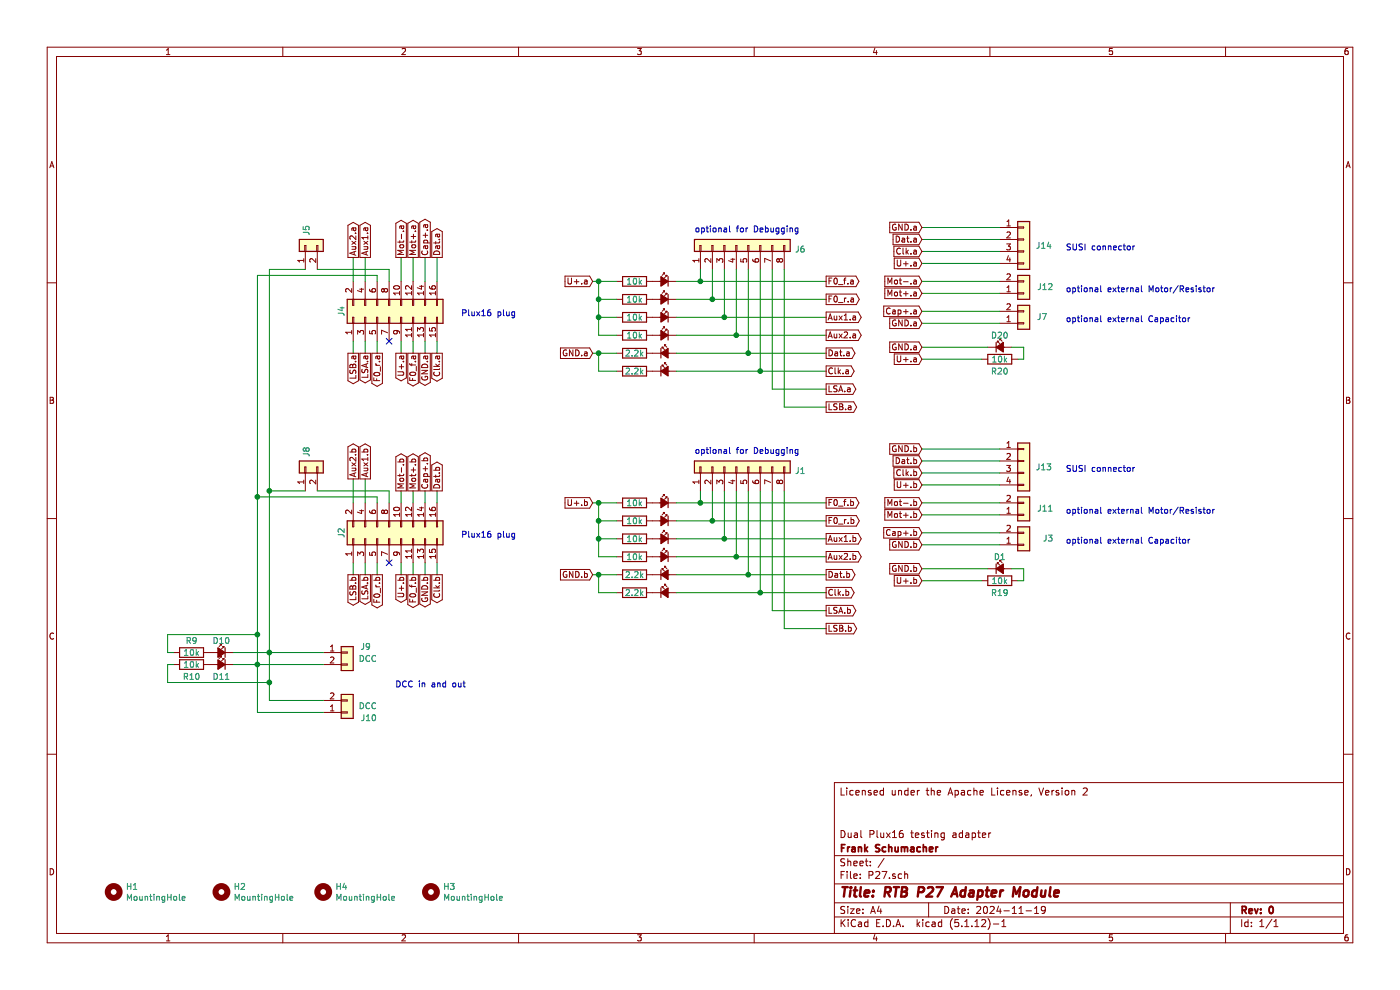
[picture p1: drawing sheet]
EESchema Schematic File Version 4
EELAYER 30 0
EELAYER END
$Descr A4 11693 8268
encoding utf-8
Sheet 1 1
Title "RTB P27 Adapter Module"
Date "2024-11-19"
Rev "0"
Comp "Frank Schumacher"
Comment1 "Dual Plux16 testing adapter"
Comment2 ""
Comment3 ""
Comment4 "Licensed under the Apache License, Version 2"
$EndDescr
$Comp
L Mechanical:MountingHole H4
U 1 1
P 2700 7450
F 0 "H4" H 2800 7496 50  0000 L CNN
F 1 "MountingHole" H 2800 7405 50  0000 L CNN
F 2 "MountingHole:MountingHole_3.2mm_M3_DIN965" H 2700 7450 50  0001 C CNN
F 3 "~" H 2700 7450 50  0001 C CNN
	1    2700 7450
	1    0    0    -1  
$EndComp
$Comp
L Mechanical:MountingHole H2
U 1 1
P 1850 7450
F 0 "H2" H 1950 7496 50  0000 L CNN
F 1 "MountingHole" H 1950 7405 50  0000 L CNN
F 2 "MountingHole:MountingHole_3.2mm_M3_DIN965" H 1850 7450 50  0001 C CNN
F 3 "~" H 1850 7450 50  0001 C CNN
	1    1850 7450
	1    0    0    -1  
$EndComp
$Comp
L Mechanical:MountingHole H1
U 1 1
P 950 7450
F 0 "H1" H 1050 7496 50  0000 L CNN
F 1 "MountingHole" H 1050 7405 50  0000 L CNN
F 2 "MountingHole:MountingHole_3.2mm_M3_DIN965" H 950 7450 50  0001 C CNN
F 3 "~" H 950 7450 50  0001 C CNN
	1    950  7450
	1    0    0    -1  
$EndComp
$Comp
L Mechanical:MountingHole H3
U 1 1
P 3600 7450
F 0 "H3" H 3700 7496 50  0000 L CNN
F 1 "MountingHole" H 3700 7405 50  0000 L CNN
F 2 "MountingHole:MountingHole_3.2mm_M3_DIN965" H 3600 7450 50  0001 C CNN
F 3 "~" H 3600 7450 50  0001 C CNN
	1    3600 7450
	1    0    0    -1  
$EndComp
$Comp
L Connector_Generic:Conn_01x02 J10
U 1 1
P 2900 5950
F 0 "J10" H 3150 6000 50  0000 R CNN
F 1 "DCC" H 3150 5900 50  0000 R CNN
F 2 "RTB:1725656" H 2900 5950 50  0001 C CNN
F 3 "~" H 2900 5950 50  0001 C CNN
	1    2900 5950
	1    0    0    1   
$EndComp
Wire Wire Line
	2700 5950 2150 5950
Wire Wire Line
	2150 5950 2150 5550
Wire Wire Line
	2700 5850 2250 5850
Wire Wire Line
	2250 5850 2250 5700
Wire Wire Line
	2700 5550 2150 5550
Connection ~ 2150 5550
Wire Wire Line
	2150 5550 2150 5300
Wire Wire Line
	2700 5450 2250 5450
Connection ~ 2250 5450
$Comp
L Device:LED_Small_ALT D3
U 1 1
P 5550 4200
F 0 "D3" H 5550 4435 50  0001 C CNN
F 1 "LED_Small_ALT" H 5550 4344 50  0001 C CNN
F 2 "LED_SMD:LED_0603_1608Metric" V 5550 4200 50  0001 C CNN
F 3 "~" V 5550 4200 50  0001 C CNN
	1    5550 4200
	-1   0    0    -1  
$EndComp
$Comp
L Device:LED_Small_ALT D2
U 1 1
P 5550 4350
F 0 "D2" H 5550 4585 50  0001 C CNN
F 1 "LED_Small_ALT" H 5550 4494 50  0001 C CNN
F 2 "LED_SMD:LED_0603_1608Metric" V 5550 4350 50  0001 C CNN
F 3 "~" V 5550 4350 50  0001 C CNN
	1    5550 4350
	-1   0    0    -1  
$EndComp
$Comp
L Device:R R2
U 1 1
P 5300 4200
F 0 "R2" V 5093 4200 50  0001 C CNN
F 1 "10k" V 5300 4200 50  0000 C CNN
F 2 "Resistor_SMD:R_0603_1608Metric" V 5230 4200 50  0001 C CNN
F 3 "~" H 5300 4200 50  0001 C CNN
	1    5300 4200
	0    1    1    0   
$EndComp
Wire Wire Line
	5650 4200 5850 4200
$Comp
L Device:R R1
U 1 1
P 5300 4350
F 0 "R1" V 5093 4350 50  0001 C CNN
F 1 "10k" V 5300 4350 50  0000 C CNN
F 2 "Resistor_SMD:R_0603_1608Metric" V 5230 4350 50  0001 C CNN
F 3 "~" H 5300 4350 50  0001 C CNN
	1    5300 4350
	0    1    1    0   
$EndComp
Wire Wire Line
	5650 4350 5950 4350
$Comp
L Device:R R8
U 1 1
P 5300 2350
F 0 "R8" V 5093 2350 50  0001 C CNN
F 1 "10k" V 5300 2350 50  0000 C CNN
F 2 "Resistor_SMD:R_0603_1608Metric" V 5230 2350 50  0001 C CNN
F 3 "~" H 5300 2350 50  0001 C CNN
	1    5300 2350
	0    1    1    0   
$EndComp
$Comp
L Device:R R7
U 1 1
P 5300 2500
F 0 "R7" V 5093 2500 50  0001 C CNN
F 1 "10k" V 5300 2500 50  0000 C CNN
F 2 "Resistor_SMD:R_0603_1608Metric" V 5230 2500 50  0001 C CNN
F 3 "~" H 5300 2500 50  0001 C CNN
	1    5300 2500
	0    1    1    0   
$EndComp
$Comp
L Device:LED_Small_ALT D9
U 1 1
P 5550 2350
F 0 "D9" H 5550 2585 50  0001 C CNN
F 1 "LED_Small_ALT" H 5550 2494 50  0001 C CNN
F 2 "LED_SMD:LED_0603_1608Metric" V 5550 2350 50  0001 C CNN
F 3 "~" V 5550 2350 50  0001 C CNN
	1    5550 2350
	-1   0    0    -1  
$EndComp
$Comp
L Device:LED_Small_ALT D8
U 1 1
P 5550 2500
F 0 "D8" H 5550 2735 50  0001 C CNN
F 1 "LED_Small_ALT" H 5550 2644 50  0001 C CNN
F 2 "LED_SMD:LED_0603_1608Metric" V 5550 2500 50  0001 C CNN
F 3 "~" V 5550 2500 50  0001 C CNN
	1    5550 2500
	-1   0    0    -1  
$EndComp
$Comp
L Connector_Generic:Conn_01x02 J5
U 1 1
P 2550 2050
F 0 "J5" H 2630 2042 50  0000 L CNN
F 1 "Conn_01x02" H 2630 1951 50  0001 L CNN
F 2 "Connector_PinHeader_2.54mm:PinHeader_1x02_P2.54mm_Vertical" H 2550 2050 50  0001 C CNN
F 3 "~" H 2550 2050 50  0001 C CNN
	1    2550 2050
	0    -1   -1   0   
$EndComp
$Comp
L Connector_Generic:Conn_01x02 J9
U 1 1
P 2900 5450
F 0 "J9" H 3100 5500 50  0000 R CNN
F 1 "DCC" H 3150 5400 50  0000 R CNN
F 2 "RTB:1725656" H 2900 5450 50  0001 C CNN
F 3 "~" H 2900 5450 50  0001 C CNN
	1    2900 5450
	1    0    0    -1  
$EndComp
$Comp
L Device:LED_Small_ALT D11
U 1 1
P 1850 5550
F 0 "D11" H 1850 5450 50  0000 C CNN
F 1 "LED_Small_ALT" H 1850 5694 50  0001 C CNN
F 2 "LED_SMD:LED_0603_1608Metric" V 1850 5550 50  0001 C CNN
F 3 "~" V 1850 5550 50  0001 C CNN
	1    1850 5550
	-1   0    0    -1  
$EndComp
$Comp
L Device:LED_Small_ALT D10
U 1 1
P 1850 5450
F 0 "D10" H 1850 5550 50  0000 C CNN
F 1 "LED_Small_ALT" H 1850 5594 50  0001 C CNN
F 2 "LED_SMD:LED_0603_1608Metric" V 1850 5450 50  0001 C CNN
F 3 "~" V 1850 5450 50  0001 C CNN
	1    1850 5450
	-1   0    0    -1  
$EndComp
$Comp
L Device:R R10
U 1 1
P 1600 5550
F 0 "R10" V 1700 5550 50  0000 C CNN
F 1 "10k" V 1600 5550 50  0000 C CNN
F 2 "Resistor_SMD:R_0603_1608Metric" V 1530 5550 50  0001 C CNN
F 3 "~" H 1600 5550 50  0001 C CNN
	1    1600 5550
	0    1    1    0   
$EndComp
$Comp
L Device:R R9
U 1 1
P 1600 5450
F 0 "R9" V 1500 5450 50  0000 C CNN
F 1 "10k" V 1600 5450 50  0000 C CNN
F 2 "Resistor_SMD:R_0603_1608Metric" V 1530 5450 50  0001 C CNN
F 3 "~" H 1600 5450 50  0001 C CNN
	1    1600 5450
	0    1    1    0   
$EndComp
Wire Wire Line
	1950 5550 2150 5550
Wire Wire Line
	1450 5550 1400 5550
Wire Wire Line
	1400 5550 1400 5700
Wire Wire Line
	1400 5700 2250 5700
Connection ~ 2250 5700
Wire Wire Line
	2250 5700 2250 5450
Wire Wire Line
	1450 5450 1400 5450
Wire Wire Line
	1400 5450 1400 5300
Wire Wire Line
	1400 5300 2150 5300
Connection ~ 2150 5300
Wire Wire Line
	1950 5450 2250 5450
Text GLabel 3450 4100 1    50   Output ~ 0
Mot+.b
Text GLabel 3050 4000 1    50   Output ~ 0
Aux1.b
Text GLabel 3650 4100 1    50   Output ~ 0
Dat.b
Text GLabel 3550 4800 3    50   Output ~ 0
GND.b
Text GLabel 3350 4800 3    50   Output ~ 0
U+.b
Text GLabel 2950 4800 3    50   Output ~ 0
LSB.b
Text GLabel 3450 4800 3    50   Output ~ 0
F0_f.b
Text GLabel 3350 4100 1    50   Output ~ 0
Mot-.b
Text GLabel 2950 4000 1    50   Output ~ 0
Aux2.b
Text GLabel 3650 4800 3    50   Output ~ 0
Clk.b
Text GLabel 3550 4100 1    50   Output ~ 0
Cap+.b
Text GLabel 3050 4800 3    50   Output ~ 0
LSA.b
Text GLabel 3150 4800 3    50   Output ~ 0
F0_r.b
Wire Wire Line
	3650 4200 3650 4100
Wire Wire Line
	2950 4000 2950 4200
Wire Wire Line
	3050 4000 3050 4200
Wire Wire Line
	3350 4100 3350 4200
Wire Wire Line
	3450 4100 3450 4200
Wire Wire Line
	3550 4100 3550 4200
Wire Wire Line
	3650 4800 3650 4700
Wire Wire Line
	3550 4700 3550 4800
Wire Wire Line
	3450 4800 3450 4700
Wire Wire Line
	3350 4700 3350 4800
Wire Wire Line
	3150 4700 3150 4800
Wire Wire Line
	3050 4800 3050 4700
Wire Wire Line
	2950 4700 2950 4800
Text GLabel 7700 4300 0    50   Input ~ 0
Mot+.b
Text GLabel 7700 4200 0    50   Input ~ 0
Mot-.b
$Comp
L Connector_Generic:Conn_01x02 J11
U 1 1
P 8550 4300
F 0 "J11" H 8800 4250 50  0000 R CNN
F 1 "Conn_01x03_Male" H 9350 4250 50  0001 R CNN
F 2 "RTB:1725656" H 8550 4300 50  0001 C CNN
F 3 "~" H 8550 4300 50  0001 C CNN
	1    8550 4300
	1    0    0    1   
$EndComp
Wire Wire Line
	7700 4200 8350 4200
Wire Wire Line
	7700 4300 8350 4300
Text GLabel 6900 4350 2    50   Output ~ 0
F0_r.b
Text GLabel 6900 4200 2    50   Output ~ 0
F0_f.b
$Comp
L Device:LED_Small_ALT D4
U 1 1
P 5550 4500
F 0 "D4" H 5550 4735 50  0001 C CNN
F 1 "LED_Small_ALT" H 5550 4644 50  0001 C CNN
F 2 "LED_SMD:LED_0603_1608Metric" V 5550 4500 50  0001 C CNN
F 3 "~" V 5550 4500 50  0001 C CNN
	1    5550 4500
	-1   0    0    -1  
$EndComp
$Comp
L Device:R R3
U 1 1
P 5300 4500
F 0 "R3" V 5093 4500 50  0001 C CNN
F 1 "10k" V 5300 4500 50  0000 C CNN
F 2 "Resistor_SMD:R_0603_1608Metric" V 5230 4500 50  0001 C CNN
F 3 "~" H 5300 4500 50  0001 C CNN
	1    5300 4500
	0    1    1    0   
$EndComp
Wire Wire Line
	5650 4500 6050 4500
Text GLabel 6900 4500 2    50   Output ~ 0
Aux1.b
$Comp
L Device:LED_Small_ALT D5
U 1 1
P 5550 4650
F 0 "D5" H 5550 4885 50  0001 C CNN
F 1 "LED_Small_ALT" H 5550 4794 50  0001 C CNN
F 2 "LED_SMD:LED_0603_1608Metric" V 5550 4650 50  0001 C CNN
F 3 "~" V 5550 4650 50  0001 C CNN
	1    5550 4650
	-1   0    0    -1  
$EndComp
$Comp
L Device:LED_Small_ALT D12
U 1 1
P 5550 4800
F 0 "D12" H 5550 5035 50  0001 C CNN
F 1 "LED_Small_ALT" H 5550 4944 50  0001 C CNN
F 2 "LED_SMD:LED_0603_1608Metric" V 5550 4800 50  0001 C CNN
F 3 "~" V 5550 4800 50  0001 C CNN
	1    5550 4800
	1    0    0    -1  
$EndComp
$Comp
L Device:R R4
U 1 1
P 5300 4650
F 0 "R4" V 5093 4650 50  0001 C CNN
F 1 "10k" V 5300 4650 50  0000 C CNN
F 2 "Resistor_SMD:R_0603_1608Metric" V 5230 4650 50  0001 C CNN
F 3 "~" H 5300 4650 50  0001 C CNN
	1    5300 4650
	0    1    1    0   
$EndComp
Wire Wire Line
	5650 4650 6150 4650
$Comp
L Device:R R11
U 1 1
P 5300 4800
F 0 "R11" V 5093 4800 50  0001 C CNN
F 1 "2.2k" V 5300 4800 50  0000 C CNN
F 2 "Resistor_SMD:R_0603_1608Metric" V 5230 4800 50  0001 C CNN
F 3 "~" H 5300 4800 50  0001 C CNN
	1    5300 4800
	0    1    1    0   
$EndComp
Wire Wire Line
	5650 4800 6250 4800
Text GLabel 6900 4800 2    50   Output ~ 0
Dat.b
Text GLabel 6900 4650 2    50   Output ~ 0
Aux2.b
$Comp
L Device:LED_Small_ALT D13
U 1 1
P 5550 4950
F 0 "D13" H 5550 5185 50  0001 C CNN
F 1 "LED_Small_ALT" H 5550 5094 50  0001 C CNN
F 2 "LED_SMD:LED_0603_1608Metric" V 5550 4950 50  0001 C CNN
F 3 "~" V 5550 4950 50  0001 C CNN
	1    5550 4950
	1    0    0    -1  
$EndComp
$Comp
L Device:R R12
U 1 1
P 5300 4950
F 0 "R12" V 5093 4950 50  0001 C CNN
F 1 "2.2k" V 5300 4950 50  0000 C CNN
F 2 "Resistor_SMD:R_0603_1608Metric" V 5230 4950 50  0001 C CNN
F 3 "~" H 5300 4950 50  0001 C CNN
	1    5300 4950
	0    1    1    0   
$EndComp
Wire Wire Line
	5650 4950 6350 4950
Text GLabel 6900 4950 2    50   Output ~ 0
Clk.b
Wire Wire Line
	5150 4350 5000 4350
Wire Wire Line
	5000 4350 5000 4200
Wire Wire Line
	5000 4200 5150 4200
Wire Wire Line
	5150 4500 5000 4500
Wire Wire Line
	5000 4500 5000 4650
Wire Wire Line
	5150 4950 5000 4950
Wire Wire Line
	5150 4800 5000 4800
Wire Wire Line
	5000 4800 5000 4950
Wire Wire Line
	5150 4650 5000 4650
$Comp
L Connector_Generic:Conn_01x02 J8
U 1 1
P 2550 3900
F 0 "J8" H 2630 3892 50  0000 L CNN
F 1 "Conn_01x02" H 2630 3801 50  0001 L CNN
F 2 "Connector_PinHeader_2.54mm:PinHeader_1x02_P2.54mm_Vertical" H 2550 3900 50  0001 C CNN
F 3 "~" H 2550 3900 50  0001 C CNN
	1    2550 3900
	0    -1   -1   0   
$EndComp
$Comp
L Connector_Generic:Conn_01x02 J12
U 1 1
P 8550 2450
F 0 "J12" H 8800 2400 50  0000 R CNN
F 1 "Conn_01x03_Male" H 9350 2400 50  0001 R CNN
F 2 "RTB:1725656" H 8550 2450 50  0001 C CNN
F 3 "~" H 8550 2450 50  0001 C CNN
	1    8550 2450
	1    0    0    1   
$EndComp
$Comp
L Connector_Generic:Conn_01x08 J1
U 1 1
P 6150 3900
F 0 "J1" V 6114 3412 50  0000 R CNN
F 1 "Conn_01x08" V 6023 3412 50  0001 R CNN
F 2 "Connector_PinSocket_2.54mm:PinSocket_2x04_P2.54mm_Vertical" H 6150 3900 50  0001 C CNN
F 3 "~" H 6150 3900 50  0001 C CNN
	1    6150 3900
	0    -1   -1   0   
$EndComp
Wire Wire Line
	5850 4100 5850 4200
Connection ~ 5850 4200
Wire Wire Line
	5850 4200 6900 4200
Wire Wire Line
	5950 4100 5950 4350
Connection ~ 5950 4350
Wire Wire Line
	5950 4350 6900 4350
Wire Wire Line
	6050 4100 6050 4500
Connection ~ 6050 4500
Wire Wire Line
	6050 4500 6900 4500
Wire Wire Line
	6150 4100 6150 4650
Connection ~ 6150 4650
Wire Wire Line
	6150 4650 6900 4650
Wire Wire Line
	6250 4800 6250 4100
Connection ~ 6250 4800
Wire Wire Line
	6250 4800 6900 4800
Wire Wire Line
	6350 4100 6350 4950
Connection ~ 6350 4950
Wire Wire Line
	6350 4950 6900 4950
Wire Wire Line
	6450 5100 6450 4100
Wire Wire Line
	6550 4100 6550 5250
Wire Wire Line
	6550 5250 6900 5250
Text GLabel 4950 4200 0    50   Input ~ 0
U+.b
Wire Wire Line
	4950 4200 5000 4200
Connection ~ 5000 4500
Text GLabel 4950 4800 0    50   Input ~ 0
GND.b
Wire Wire Line
	4950 4800 5000 4800
Connection ~ 5000 4800
Wire Wire Line
	5000 4350 5000 4500
Connection ~ 5000 4350
Connection ~ 5000 4200
$Comp
L Connector_Generic:Conn_01x02 J3
U 1 1
P 8550 4550
F 0 "J3" H 8800 4500 50  0000 R CNN
F 1 "Conn_01x03_Male" H 9350 4500 50  0001 R CNN
F 2 "Connector_PinSocket_2.54mm:PinSocket_1x02_P2.54mm_Vertical" H 8550 4550 50  0001 C CNN
F 3 "~" H 8550 4550 50  0001 C CNN
	1    8550 4550
	1    0    0    1   
$EndComp
Text GLabel 7700 4550 0    50   Input ~ 0
GND.b
Wire Wire Line
	5650 2350 5850 2350
Wire Wire Line
	5650 2500 5950 2500
Text GLabel 3450 2150 1    50   Output ~ 0
Mot+.a
Text GLabel 3050 2150 1    50   Output ~ 0
Aux1.a
Text GLabel 3650 2150 1    50   Output ~ 0
Dat.a
Text GLabel 3550 2950 3    50   Output ~ 0
GND.a
Text GLabel 3350 2950 3    50   Output ~ 0
U+.a
Text GLabel 2950 2950 3    50   Output ~ 0
LSB.a
Text GLabel 3450 2950 3    50   Output ~ 0
F0_f.a
Text GLabel 3350 2150 1    50   Output ~ 0
Mot-.a
Text GLabel 2950 2150 1    50   Output ~ 0
Aux2.a
Text GLabel 3650 2950 3    50   Output ~ 0
Clk.a
Text GLabel 3550 2150 1    50   Output ~ 0
Cap+.a
Text GLabel 3050 2950 3    50   Output ~ 0
LSA.a
Wire Wire Line
	3250 2250 3250 2350
Wire Wire Line
	3650 2950 3650 2850
Wire Wire Line
	3550 2850 3550 2950
Wire Wire Line
	3450 2950 3450 2850
Wire Wire Line
	3350 2850 3350 2950
Wire Wire Line
	3150 2850 3150 2950
Wire Wire Line
	3050 2950 3050 2850
Wire Wire Line
	2950 2850 2950 2950
Text GLabel 7700 2450 0    50   Input ~ 0
Mot+.a
Text GLabel 7700 2350 0    50   Input ~ 0
Mot-.a
Wire Wire Line
	7700 2350 8350 2350
Wire Wire Line
	7700 2450 8350 2450
Text GLabel 6900 2500 2    50   Output ~ 0
F0_r.a
Text GLabel 6900 2350 2    50   Output ~ 0
F0_f.a
$Comp
L Device:LED_Small_ALT D6
U 1 1
P 5550 2650
F 0 "D6" H 5550 2885 50  0001 C CNN
F 1 "LED_Small_ALT" H 5550 2794 50  0001 C CNN
F 2 "LED_SMD:LED_0603_1608Metric" V 5550 2650 50  0001 C CNN
F 3 "~" V 5550 2650 50  0001 C CNN
	1    5550 2650
	-1   0    0    -1  
$EndComp
$Comp
L Device:R R5
U 1 1
P 5300 2650
F 0 "R5" V 5093 2650 50  0001 C CNN
F 1 "10k" V 5300 2650 50  0000 C CNN
F 2 "Resistor_SMD:R_0603_1608Metric" V 5230 2650 50  0001 C CNN
F 3 "~" H 5300 2650 50  0001 C CNN
	1    5300 2650
	0    1    1    0   
$EndComp
Wire Wire Line
	5650 2650 6050 2650
Text GLabel 6900 2650 2    50   Output ~ 0
Aux1.a
$Comp
L Device:LED_Small_ALT D7
U 1 1
P 5550 2800
F 0 "D7" H 5550 3035 50  0001 C CNN
F 1 "LED_Small_ALT" H 5550 2944 50  0001 C CNN
F 2 "LED_SMD:LED_0603_1608Metric" V 5550 2800 50  0001 C CNN
F 3 "~" V 5550 2800 50  0001 C CNN
	1    5550 2800
	-1   0    0    -1  
$EndComp
$Comp
L Device:LED_Small_ALT D16
U 1 1
P 5550 2950
F 0 "D16" H 5550 3185 50  0001 C CNN
F 1 "LED_Small_ALT" H 5550 3094 50  0001 C CNN
F 2 "LED_SMD:LED_0603_1608Metric" V 5550 2950 50  0001 C CNN
F 3 "~" V 5550 2950 50  0001 C CNN
	1    5550 2950
	1    0    0    -1  
$EndComp
$Comp
L Device:R R6
U 1 1
P 5300 2800
F 0 "R6" V 5093 2800 50  0001 C CNN
F 1 "10k" V 5300 2800 50  0000 C CNN
F 2 "Resistor_SMD:R_0603_1608Metric" V 5230 2800 50  0001 C CNN
F 3 "~" H 5300 2800 50  0001 C CNN
	1    5300 2800
	0    1    1    0   
$EndComp
Wire Wire Line
	5650 2800 6150 2800
$Comp
L Device:R R15
U 1 1
P 5300 2950
F 0 "R15" V 5093 2950 50  0001 C CNN
F 1 "2.2k" V 5300 2950 50  0000 C CNN
F 2 "Resistor_SMD:R_0603_1608Metric" V 5230 2950 50  0001 C CNN
F 3 "~" H 5300 2950 50  0001 C CNN
	1    5300 2950
	0    1    1    0   
$EndComp
Wire Wire Line
	5650 2950 6250 2950
Text GLabel 6900 2950 2    50   Output ~ 0
Dat.a
Text GLabel 6900 2800 2    50   Output ~ 0
Aux2.a
$Comp
L Device:LED_Small_ALT D17
U 1 1
P 5550 3100
F 0 "D17" H 5550 3335 50  0001 C CNN
F 1 "LED_Small_ALT" H 5550 3244 50  0001 C CNN
F 2 "LED_SMD:LED_0603_1608Metric" V 5550 3100 50  0001 C CNN
F 3 "~" V 5550 3100 50  0001 C CNN
	1    5550 3100
	1    0    0    -1  
$EndComp
$Comp
L Device:R R16
U 1 1
P 5300 3100
F 0 "R16" V 5093 3100 50  0001 C CNN
F 1 "2.2k" V 5300 3100 50  0000 C CNN
F 2 "Resistor_SMD:R_0603_1608Metric" V 5230 3100 50  0001 C CNN
F 3 "~" H 5300 3100 50  0001 C CNN
	1    5300 3100
	0    1    1    0   
$EndComp
Wire Wire Line
	5650 3100 6350 3100
Text GLabel 6900 3100 2    50   Output ~ 0
Clk.a
Text GLabel 6900 3250 2    50   Output ~ 0
LSA.a
Text GLabel 6900 3400 2    50   Output ~ 0
LSB.a
Wire Wire Line
	5150 2500 5000 2500
Wire Wire Line
	5000 2500 5000 2350
Wire Wire Line
	5000 2350 5150 2350
Wire Wire Line
	5150 2650 5000 2650
Wire Wire Line
	5000 2650 5000 2800
Wire Wire Line
	5150 3100 5000 3100
Wire Wire Line
	5150 2950 5000 2950
Wire Wire Line
	5000 2950 5000 3100
Wire Wire Line
	5150 2800 5000 2800
$Comp
L Connector_Generic:Conn_01x08 J6
U 1 1
P 6150 2050
F 0 "J6" V 6114 1562 50  0000 R CNN
F 1 "Conn_01x08" V 6023 1562 50  0001 R CNN
F 2 "Connector_PinSocket_2.54mm:PinSocket_2x04_P2.54mm_Vertical" H 6150 2050 50  0001 C CNN
F 3 "~" H 6150 2050 50  0001 C CNN
	1    6150 2050
	0    -1   -1   0   
$EndComp
Wire Wire Line
	5850 2250 5850 2350
Connection ~ 5850 2350
Wire Wire Line
	5850 2350 6900 2350
Wire Wire Line
	5950 2250 5950 2500
Connection ~ 5950 2500
Wire Wire Line
	5950 2500 6900 2500
Wire Wire Line
	6050 2250 6050 2650
Connection ~ 6050 2650
Wire Wire Line
	6050 2650 6900 2650
Wire Wire Line
	6150 2250 6150 2800
Connection ~ 6150 2800
Wire Wire Line
	6150 2800 6900 2800
Wire Wire Line
	6250 2950 6250 2250
Connection ~ 6250 2950
Wire Wire Line
	6250 2950 6900 2950
Wire Wire Line
	6350 2250 6350 3100
Connection ~ 6350 3100
Wire Wire Line
	6350 3100 6900 3100
Wire Wire Line
	6450 3250 6450 2250
Wire Wire Line
	6450 3250 6900 3250
Wire Wire Line
	6550 2250 6550 3400
Wire Wire Line
	6550 3400 6900 3400
Text GLabel 4950 2350 0    50   Input ~ 0
U+.a
Wire Wire Line
	4950 2350 5000 2350
Connection ~ 5000 2650
Text GLabel 4950 2950 0    50   Input ~ 0
GND.a
Wire Wire Line
	4950 2950 5000 2950
Connection ~ 5000 2950
Wire Wire Line
	5000 2500 5000 2650
Connection ~ 5000 2500
Connection ~ 5000 2350
$Comp
L Connector_Generic:Conn_01x02 J7
U 1 1
P 8550 2700
F 0 "J7" H 8750 2650 50  0000 R CNN
F 1 "Conn_01x03_Male" H 9350 2650 50  0001 R CNN
F 2 "Connector_PinSocket_2.54mm:PinSocket_1x02_P2.54mm_Vertical" H 8550 2700 50  0001 C CNN
F 3 "~" H 8550 2700 50  0001 C CNN
	1    8550 2700
	1    0    0    1   
$EndComp
Text GLabel 7700 2700 0    50   Input ~ 0
GND.a
Text GLabel 3150 2950 3    50   Output ~ 0
F0_r.a
$Comp
L Device:LED_Small_ALT D1
U 1 1
P 8350 4750
F 0 "D1" H 8350 4850 50  0000 C CNN
F 1 "LED_Small_ALT" H 8350 4894 50  0001 C CNN
F 2 "LED_SMD:LED_0603_1608Metric" V 8350 4750 50  0001 C CNN
F 3 "~" V 8350 4750 50  0001 C CNN
	1    8350 4750
	1    0    0    -1  
$EndComp
$Comp
L Device:R R19
U 1 1
P 8350 4850
F 0 "R19" V 8450 4850 50  0000 C CNN
F 1 "10k" V 8350 4850 50  0000 C CNN
F 2 "Resistor_SMD:R_0603_1608Metric" V 8280 4850 50  0001 C CNN
F 3 "~" H 8350 4850 50  0001 C CNN
	1    8350 4850
	0    1    1    0   
$EndComp
Wire Wire Line
	8500 4850 8550 4850
Wire Wire Line
	8550 4850 8550 4750
Wire Wire Line
	8550 4750 8450 4750
Wire Wire Line
	8250 4750 7700 4750
Wire Wire Line
	7700 4850 8200 4850
$Comp
L Device:LED_Small_ALT D20
U 1 1
P 8350 2900
F 0 "D20" H 8350 3000 50  0000 C CNN
F 1 "LED_Small_ALT" H 8350 3044 50  0001 C CNN
F 2 "LED_SMD:LED_0603_1608Metric" V 8350 2900 50  0001 C CNN
F 3 "~" V 8350 2900 50  0001 C CNN
	1    8350 2900
	1    0    0    -1  
$EndComp
$Comp
L Device:R R20
U 1 1
P 8350 3000
F 0 "R20" V 8450 3000 50  0000 C CNN
F 1 "10k" V 8350 3000 50  0000 C CNN
F 2 "Resistor_SMD:R_0603_1608Metric" V 8280 3000 50  0001 C CNN
F 3 "~" H 8350 3000 50  0001 C CNN
	1    8350 3000
	0    1    1    0   
$EndComp
Wire Wire Line
	8500 3000 8550 3000
Wire Wire Line
	8550 3000 8550 2900
Wire Wire Line
	8550 2900 8450 2900
Wire Wire Line
	8250 2900 7700 2900
Wire Wire Line
	7700 3000 8200 3000
Text Notes 8900 4300 0    50   ~ 0
optional external Motor/Resistor
Text Notes 8900 4550 0    50   ~ 0
optional external Capacitor
Text Notes 8900 2450 0    50   ~ 0
optional external Motor/Resistor
Text Notes 8900 2700 0    50   ~ 0
optional external Capacitor
Text Notes 5800 1950 0    50   ~ 0
optional for Debugging
Text Notes 5800 3800 0    50   ~ 0
optional for Debugging
Text Notes 3850 2650 0    50   ~ 0
Plux16 plug
Text Notes 3850 4500 0    50   ~ 0
Plux16 plug
Text Notes 3300 5750 0    50   ~ 0
DCC in and out
NoConn ~ 3250 4700
Wire Wire Line
	3150 4150 3150 4200
Wire Wire Line
	3250 4100 2650 4100
Wire Wire Line
	3250 4100 3250 4200
Wire Wire Line
	2550 4100 2250 4100
Connection ~ 2250 4100
Connection ~ 2150 4150
Wire Wire Line
	2150 4150 3150 4150
Wire Wire Line
	2150 4150 2150 5300
Wire Wire Line
	2250 4100 2250 5450
NoConn ~ 3250 2850
Wire Wire Line
	3150 2350 3150 2300
Wire Wire Line
	3150 2300 2150 2300
Wire Wire Line
	2150 2300 2150 4150
Wire Wire Line
	2550 2250 2250 2250
Wire Wire Line
	2250 2250 2250 4100
Wire Wire Line
	6450 5100 6900 5100
Text GLabel 6900 5100 2    50   Output ~ 0
LSA.b
Text GLabel 6900 5250 2    50   Output ~ 0
LSB.b
Text GLabel 7700 4450 0    50   Input ~ 0
Cap+.b
Text GLabel 7700 2600 0    50   Input ~ 0
Cap+.a
Wire Wire Line
	3350 2150 3350 2350
Wire Wire Line
	3450 2150 3450 2350
Wire Wire Line
	3550 2150 3550 2350
Wire Wire Line
	3650 2150 3650 2350
Wire Wire Line
	2950 2150 2950 2350
Wire Wire Line
	3050 2150 3050 2350
Wire Wire Line
	2650 2250 3250 2250
$Comp
L Connector_Generic:Conn_02x08_Odd_Even J4
U 1 1
P 3250 2650
F 0 "J4" H 3300 3050 50  0000 C CNN
F 1 "Conn_02x08_Counter_Clockwise" H 3300 2116 50  0001 C CNN
F 2 "Connector_PinSocket_1.27mm:PinSocket_2x08_P1.27mm_Vertical" H 3250 2650 50  0001 C CNN
F 3 "~" H 3250 2650 50  0001 C CNN
	1    3250 2650
	0    -1   -1   0   
$EndComp
$Comp
L Connector_Generic:Conn_01x04 J13
U 1 1
P 8550 3850
F 0 "J13" H 8650 3800 50  0000 L CNN
F 1 "Conn_01x04" H 8630 3751 50  0001 L CNN
F 2 "Connector_JST:JST_SH_BM04B-SRSS-TB_1x04-1MP_P1.00mm_Vertical" H 8550 3850 50  0001 C CNN
F 3 "~" H 8550 3850 50  0001 C CNN
	1    8550 3850
	1    0    0    -1  
$EndComp
Text GLabel 7700 3750 0    50   Input ~ 0
GND.b
Text GLabel 7700 4050 0    50   Input ~ 0
U+.b
Text GLabel 7700 3850 0    50   Input ~ 0
Dat.b
Text GLabel 7700 3950 0    50   Input ~ 0
Clk.b
Wire Wire Line
	7700 3750 8350 3750
Wire Wire Line
	7700 3850 8350 3850
Wire Wire Line
	7700 3950 8350 3950
Wire Wire Line
	7700 4050 8350 4050
$Comp
L Connector_Generic:Conn_01x04 J14
U 1 1
P 8550 2000
F 0 "J14" H 8650 1950 50  0000 L CNN
F 1 "Conn_01x04" H 8630 1901 50  0001 L CNN
F 2 "Connector_JST:JST_SH_BM04B-SRSS-TB_1x04-1MP_P1.00mm_Vertical" H 8550 2000 50  0001 C CNN
F 3 "~" H 8550 2000 50  0001 C CNN
	1    8550 2000
	1    0    0    -1  
$EndComp
Text GLabel 7700 1900 0    50   Input ~ 0
GND.a
Text GLabel 7700 2200 0    50   Input ~ 0
U+.a
Text GLabel 7700 2000 0    50   Input ~ 0
Dat.a
Text GLabel 7700 2100 0    50   Input ~ 0
Clk.a
Wire Wire Line
	7700 1900 8350 1900
Wire Wire Line
	7700 2000 8350 2000
Wire Wire Line
	7700 2100 8350 2100
Wire Wire Line
	7700 2200 8350 2200
Wire Wire Line
	7700 2700 8350 2700
Wire Wire Line
	7700 2600 8350 2600
Text GLabel 7700 2900 0    50   Input ~ 0
GND.a
Text GLabel 7700 3000 0    50   Input ~ 0
U+.a
Wire Wire Line
	7700 4550 8350 4550
Wire Wire Line
	7700 4450 8350 4450
Text GLabel 7700 4750 0    50   Input ~ 0
GND.b
Text GLabel 7700 4850 0    50   Input ~ 0
U+.b
Text Notes 8900 2100 0    50   ~ 0
SUSI connector
Text Notes 8900 3950 0    50   ~ 0
SUSI connector
$Comp
L Connector_Generic:Conn_02x08_Odd_Even J2
U 1 1
P 3250 4500
F 0 "J2" H 3300 4900 50  0000 C CNN
F 1 "Conn_02x08_Counter_Clockwise" H 3300 3966 50  0001 C CNN
F 2 "Connector_PinSocket_1.27mm:PinSocket_2x08_P1.27mm_Vertical" H 3250 4500 50  0001 C CNN
F 3 "~" H 3250 4500 50  0001 C CNN
	1    3250 4500
	0    -1   -1   0   
$EndComp
$EndSCHEMATC
